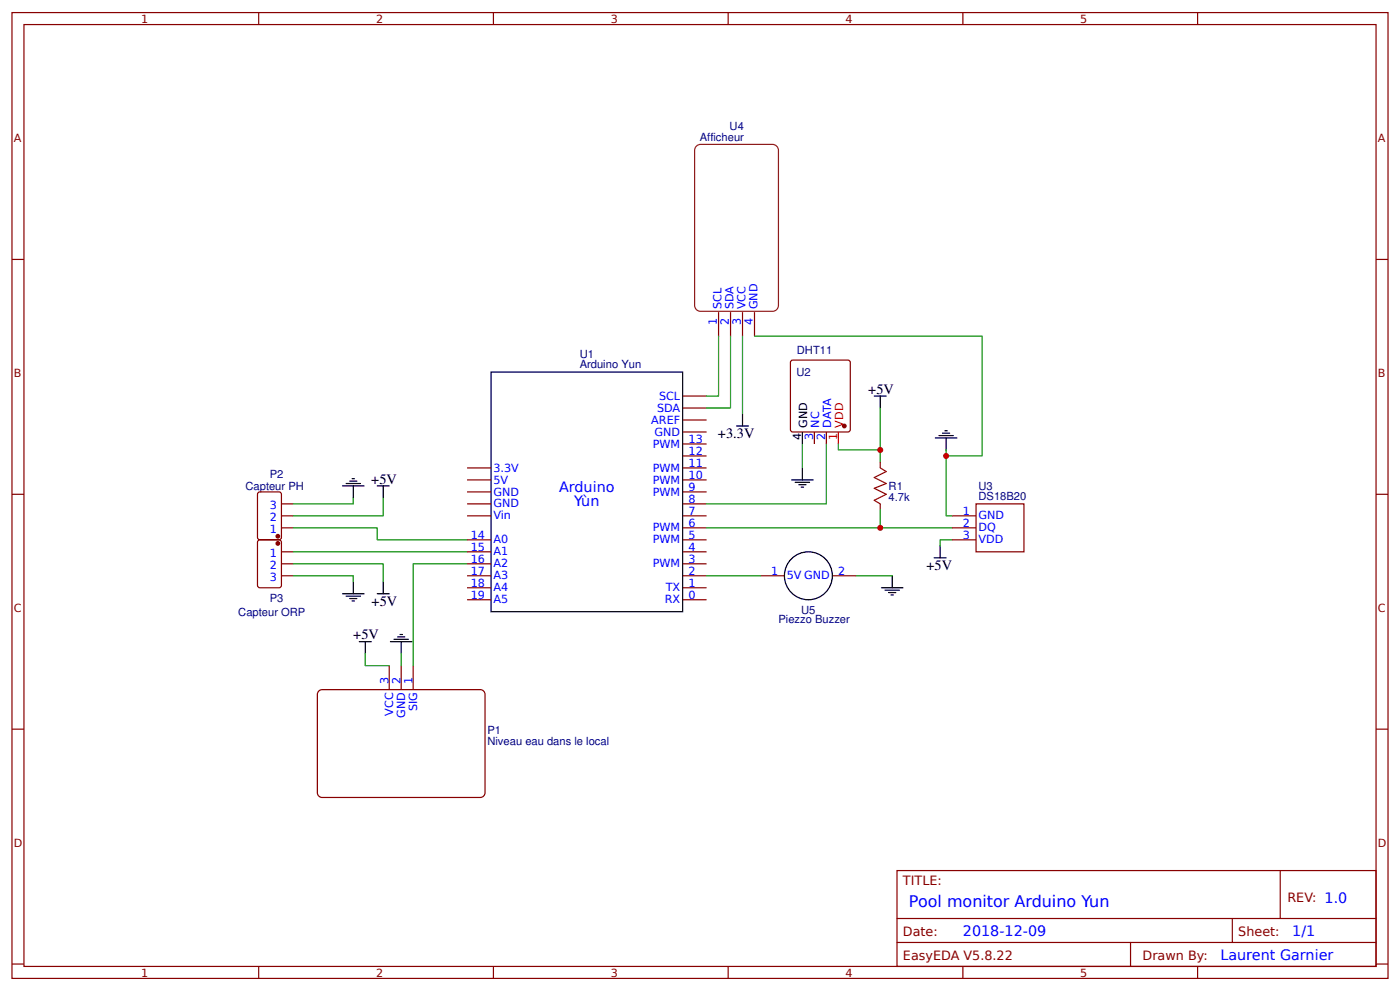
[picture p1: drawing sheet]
<svg xmlns="http://www.w3.org/2000/svg" width="309mm" height="219mm" viewBox="0 0 309 219" stroke-linecap="round" stroke-linejoin="round" font-family="sans-serif">
<g fill="none" stroke="#800" stroke-width=".26">
<path d="M2.6 2.8h304.1v213.2h-304.1zM5.3 5.4h298.7v208h-298.7zM57.1 2.8v2.6M109 2.8v2.6M160.9 2.8v2.6M212.7 2.8v2.6M264.6 2.8v2.6M2.6 57.3h2.7M304 57.3h2.7M150.8 98h5.3M150.8 90.1h5.3M150.8 87.4h5.3"/>
<path d="M150.8 95.4h5.3M150.8 92.7h5.3M2.6 109.1h2.7M103.2 119.2h5.3M103.2 113.9h5.3M103.2 111.3h5.3M103.2 108.6h5.3M103.2 106h5.3M103.2 103.3h5.3M150.8 119.2h5.3M150.8 116.5h5.3M150.8 113.9h5.3"/>
<path d="M150.8 111.3h5.3M150.8 108.6h5.3M150.8 106h5.3M150.8 103.3h5.3M150.8 100.7h5.3M304 109.1h2.7M103.2 132.4h5.3M103.2 129.8h5.3M103.2 127.1h5.3M103.2 124.5h5.3M103.2 121.8h5.3M150.8 132.4h5.3"/>
<path d="M150.8 129.8h5.3M150.8 127.1h5.3M150.8 124.5h5.3M150.8 121.8h5.3M2.6 161h2.7M304 161h2.7M198.2 192.2h105.8v21.2h-105.8zM282.8 192.2v10.6M2.6 212.9h2.7M57.1 213.4v2.6M109 213.4v2.6M160.9 213.4v2.6"/>
<path d="M198.2 202.8h105.8M198.2 208.1h105.8M212.7 213.4v2.6M249.8 208.1v5.3M264.6 213.4v2.6M272.3 202.8v5.3M304 212.9h2.7"/>
</g>
<path d="M108.5 82.2h42.3v52.9h-42.3z" fill="none" stroke="#000" stroke-width=".26"/>
<path d="M70.3 152.7l.9-.4h34.9a1.06 1.06 0 0 1 1.1 1v21.7a1.06 1.06 0 0 1-1.1 1.1h-34.9a1.06 1.06 0 0 1-1.1-1.1v-21.7z" fill="#fff" stroke="#800000" stroke-width=".26"/>
<g fill="none" stroke="#800" stroke-width=".26">
<path d="M158.7 68.9v5.3M161.4 68.9v5.3M164 68.9v5.3M166.7 68.9v5.3M174.9 79.6l12.4-.1 .5 .3 .1 15.1-.3 .4-12.4 .1-.5-.3-.1-15.1zM179.9 95.4v2.6M182.6 95.4v2.6M57 119.5l.4-.3h4.2l.5 .3 .1 9.7-.3 .5-4.5 .1-.4-.3zM57.1 108.7l4.5-.1 .5 .3 .1 9.8-.3 .4-4.5 .1-.4-.3-.1-9.8zM62.2 113.9h2.6M62.2 116.5h2.6M62.2 111.3h2.6"/>
<path d="M194.5 102v1.3M194.5 111.3v1.3M210.3 113.9h5.3M210.3 116.5h5.3M210.3 119.2h5.3M215.6 111.3h10.6v10.5h-10.6zM62.2 121.8h2.6M62.2 124.5h2.6M62.2 127.1h2.6M168 127.1h5.3M183.9 127.1h5.3M86 147v5.3"/>
<path d="M88.6 147v5.3M91.3 147v5.3"/>
</g>
<g fill="#800" stroke="#800" stroke-width=".26">
<circle cx="186.5" cy="94.1" r=".4"/>
<circle cx="61.4" cy="118.4" r=".4"/>
<circle cx="61.4" cy="120" r=".4"/>
</g>
<path d="M185.2 95.4v2.6" fill="none" stroke="#f00" stroke-width=".26"/>
<g fill="none" stroke="#000" stroke-width=".26">
<path d="M162.7 94.1h2.7M164 91.4v2.7M177.3 95.4v2.6M193.1 87.4h2.7M194.5 87.4v2.7M206.6 96.7h4.8M207.4 96.2h3.2M208.2 95.6h1.6M208.8 95.1h.5M209 96.7v2.7M75.7 107.3h4.7M76.5 106.8h3.1"/>
<path d="M77.3 106.2h1.5M77.8 105.7h.5M78.1 107.3v2.6M83.3 107.3h2.7M84.7 107.3v2.6M174.9 106h4.8M175.7 106.5h3.2M176.5 107h1.6M177 107.6h.5M177.3 103.3v2.7M75.7 131.1h4.7M76.5 131.6h3.1"/>
<path d="M77.3 132.2h1.5M77.8 132.7h.5M78.1 128.5v2.6M83.3 131.1h2.7M84.7 128.5v2.6M194.7 129.8h4.8M195.5 130.3h3.2M196.3 130.8h1.6M196.8 131.4h.6M197.1 127.1v2.7M206.4 123.2h2.6M207.7 120.5v2.7"/>
<path d="M79.4 141.7h2.6M80.7 141.7v2.6M86.3 141.7h4.7M87 141.2h3.2M87.8 140.6h1.6M88.4 140.1h.5M88.6 141.7v2.6"/>
<circle cx="178.6" cy="127.1" r="5.3"/>
</g>
<path d="M153.7 32.4l.7-.5h.4h15.9a1.32 1.32 0 0 1 1.3 1.3v34.2a1.32 1.32 0 0 1-1.3 1.3h-15.9a1.32 1.32 0 0 1-1.3-1.3v-34.2z" fill="none" stroke="#8d2323" stroke-width=".26"/>
<path d="M194.5 103.3l1.3 .8-2.7 1.3 2.7 1.4-2.7 1 2.7 1.3-2.7 1.4 1.4 .8" fill="none" stroke="#a00000" stroke-width=".26"/>
<g fill="none" stroke="#080" stroke-width=".26">
<path d="M158.7 74.2v13.2h-2.6M161.4 74.2v15.9h-5.3M164 74.2v17.2M166.7 74.2h50.3v26.5h-8M177.3 98v5.3M182.6 98v13.3h-26.5M185.2 98v1.4h9.3v2.6M194.5 90.1v9.3M209 99.4v14.5h1.3M64.8 116.5h18.5v2.7h19.9M78.1 109.9v1.4h-13.3M84.7 109.9v4h-19.9"/>
<path d="M156.1 116.5h54.2M194.5 112.6v3.9M210.3 119.2h-2.6v1.3M64.8 127.1h13.3v1.4M64.8 124.5h19.9v4M64.8 121.8h38.4M103.2 124.5h-11.9v22.5M156.1 127.1h11.9M189.2 127.1h7.9M80.7 144.3v2.7h5.3M88.6 144.3v2.7"/>
</g>
<g fill="#c00">
<circle cx="209" cy="100.7" r=".66"/>
<circle cx="194.5" cy="116.5" r=".66"/>
<circle cx="194.5" cy="99.4" r=".66"/>
</g>
<text font-size="3.5" fill="#00f" x="200.8" y="200.2">Pool monitor Arduino Yun</text>
<g font-size="3.2">
<text x="191.8" y="86.9">+5V</text>
<text x="158.6" y="96.7">+3.3V</text>
<text x="82" y="106.8">+5V</text>
<text x="204.7" y="125.8">+5V</text>
<text x="82.1" y="133.7">+5V</text>
<text x="78.1" y="141.2">+5V</text>
</g>
<g font-size="3.2" fill="#00f">
<text x="123.5" y="108.6">Arduino</text>
<text x="126.8" y="111.8">Yùn</text>
<text x="212.7" y="206.8">2018-12-09</text>
<text x="285.5" y="206.8">1/1</text>
<text x="269.6" y="212.1">Laurent Garnier</text>
</g>
<g font-size="2.8" fill="#800">
<text x="199.5" y="195.4">TITLE:</text>
<text x="284.4" y="199.1">REV: 1.0</text>
<text x="199.5" y="206.8">Date:</text>
<text x="273.6" y="206.8">Sheet:</text>
<text x="199.5" y="212.1">EasyEDA V5.8.22</text>
<text x="252.4" y="212.1">Drawn By:</text>
</g>
<g font-size="2.5" fill="#800">
<text x="31.2" y="5">1</text>
<text x="83.1" y="5">2</text>
<text x="134.9" y="5">3</text>
<text x="186.8" y="5">4</text>
<text x="238.7" y="5">5</text>
<text x="3" y="31.4">A</text>
<text x="304.4" y="31.4">A</text>
<text x="3" y="83.2">B</text>
<text x="304.4" y="83.2">B</text>
<text x="3" y="135.1">C</text>
<text x="304.4" y="135.1">C</text>
<text x="3" y="186.9">D</text>
<text x="304.4" y="186.9">D</text>
<text x="31.2" y="215.6">1</text>
<text x="83.1" y="215.6">2</text>
<text x="134.9" y="215.6">3</text>
<text x="186.8" y="215.6">4</text>
<text x="238.7" y="215.6">5</text>
</g>
<g font-size="2.5" fill="#000080">
<text x="161.2" y="28.7">U4</text>
<text x="154.6" y="31.1">Afficheur</text>
<text x="128.1" y="81.4">Arduino Yun</text>
<text x="128.1" y="79">U1</text>
<text x="175.9" y="83.1">U2</text>
<text x="176.1" y="78.2">DHT11</text>
<text x="59.6" y="105.4">P2</text>
<text x="54.2" y="108.2">Capteur PH</text>
<text x="196.3" y="110.6">4.7k</text>
<text x="196.3" y="108.1">R1</text>
<text x="216.2" y="110.5">DS18B20</text>
<text x="216.2" y="108.1">U3</text>
<text x="52.6" y="136">Capteur ORP</text>
<text x="59.6" y="133">P3</text>
<text x="172" y="137.6">Piezzo Buzzer</text>
<text x="177" y="135.6">U5</text>
<text x="107.7" y="164.5">Niveau eau dans le local</text>
<text x="107.7" y="162.1">P1</text>
</g>
<g font-size="2.5" fill="#00f">
<text x="158.4" y="71.7" transform="rotate(-90 158.4 71.7)">1</text>
<text x="159.4" y="68.3" transform="rotate(-90 159.4 68.3)">SCL</text>
<text x="161" y="71.7" transform="rotate(-90 161 71.7)">2</text>
<text x="162.1" y="68.3" transform="rotate(-90 162.1 68.3)">SDA</text>
<text x="163.7" y="71.7" transform="rotate(-90 163.7 71.7)">3</text>
<text x="164.7" y="68.3" transform="rotate(-90 164.7 68.3)">VCC</text>
<text x="166.3" y="71.7" transform="rotate(-90 166.3 71.7)">4</text>
<text x="167.4" y="68.3" transform="rotate(-90 167.4 68.3)">GND</text>
<text x="145.6" y="88.2">SCL</text>
<text x="143.9" y="93.5">AREF</text>
<text x="145.2" y="90.9">SDA</text>
<text x="181" y="94.4" transform="rotate(-90 181 94.4)">NC</text>
<text x="183.6" y="94.4" transform="rotate(-90 183.6 94.4)">DATA</text>
<text x="144.2" y="98.8">PWM</text>
<text x="144.6" y="96.2">GND</text>
<text x="152.1" y="100.4">12</text>
<text x="152.1" y="97.8">13</text>
<text x="179.7" y="97.1" transform="rotate(-90 179.7 97.1)">3</text>
<text x="182.3" y="97.1" transform="rotate(-90 182.3 97.1)">2</text>
<text x="109" y="106.8">5V</text>
<text x="109" y="104.1">3.3V</text>
<text x="144.2" y="106.8">PWM</text>
<text x="144.2" y="104.1">PWM</text>
<text x="152.1" y="105.7">10</text>
<text x="152.1" y="103.1">11</text>
<text x="59.6" y="112.3">3</text>
<text x="109" y="109.4">GND</text>
<text x="109" y="112.1">GND</text>
<text x="144.2" y="109.4">PWM</text>
<text x="152.1" y="113.6">7</text>
<text x="152.1" y="111">8</text>
<text x="152.1" y="108.3">9</text>
<text x="212.7" y="113.6">1</text>
<text x="59.6" y="117.6">1</text>
<text x="59.6" y="115">2</text>
<text x="104" y="118.9">14</text>
<text x="109" y="114.7">Vin</text>
<text x="109" y="120">A0</text>
<text x="144.2" y="120">PWM</text>
<text x="144.2" y="117.3">PWM</text>
<text x="152.1" y="118.9">5</text>
<text x="152.1" y="116.3">6</text>
<text x="212.7" y="116.3">2</text>
<text x="212.7" y="118.9">3</text>
<text x="216.2" y="114.7">GND</text>
<text x="216.2" y="117.3">DQ</text>
<text x="216.2" y="120">VDD</text>
<text x="59.6" y="122.9">1</text>
<text x="59.6" y="125.5">2</text>
<text x="104" y="121.6">15</text>
<text x="104" y="124.2">16</text>
<text x="109" y="122.6">A1</text>
<text x="109" y="125.3">A2</text>
<text x="144.2" y="125.3">PWM</text>
<text x="152.1" y="124.2">3</text>
<text x="152.1" y="121.6">4</text>
<text x="59.6" y="128.2">3</text>
<text x="104" y="126.9">17</text>
<text x="104" y="129.5">18</text>
<text x="109" y="127.9">A3</text>
<text x="109" y="130.6">A4</text>
<text x="147.1" y="130.6">TX</text>
<text x="152.1" y="129.5">1</text>
<text x="152.1" y="126.9">2</text>
<text x="170.4" y="126.9">1</text>
<text x="173.8" y="127.9">5V GND</text>
<text x="185.2" y="126.9">2</text>
<text x="104" y="132.2">19</text>
<text x="109" y="133.2">A5</text>
<text x="146.9" y="133.2">RX</text>
<text x="152.1" y="132.2">0</text>
<text x="85.8" y="151" transform="rotate(-90 85.8 151)">3</text>
<text x="88.5" y="151" transform="rotate(-90 88.5 151)">2</text>
<text x="91.1" y="151" transform="rotate(-90 91.1 151)">1</text>
<text x="86.9" y="158" transform="rotate(-90 86.9 158)">VCC</text>
<text x="89.5" y="158.5" transform="rotate(-90 89.5 158.5)">GND</text>
<text x="92.2" y="157.1" transform="rotate(-90 92.2 157.1)">SIG</text>
</g>
<g font-size="2.5">
<text x="178.3" y="94.4" transform="rotate(-90 178.3 94.4)">GND</text>
<text x="177" y="97.1" transform="rotate(-90 177 97.1)">4</text>
</g>
<g font-size="2.5" fill="#f00">
<text x="186.3" y="94.4" transform="rotate(-90 186.3 94.4)">VDD</text>
<text x="184.9" y="97.1" transform="rotate(-90 184.9 97.1)">1</text>
</g>
</svg>
